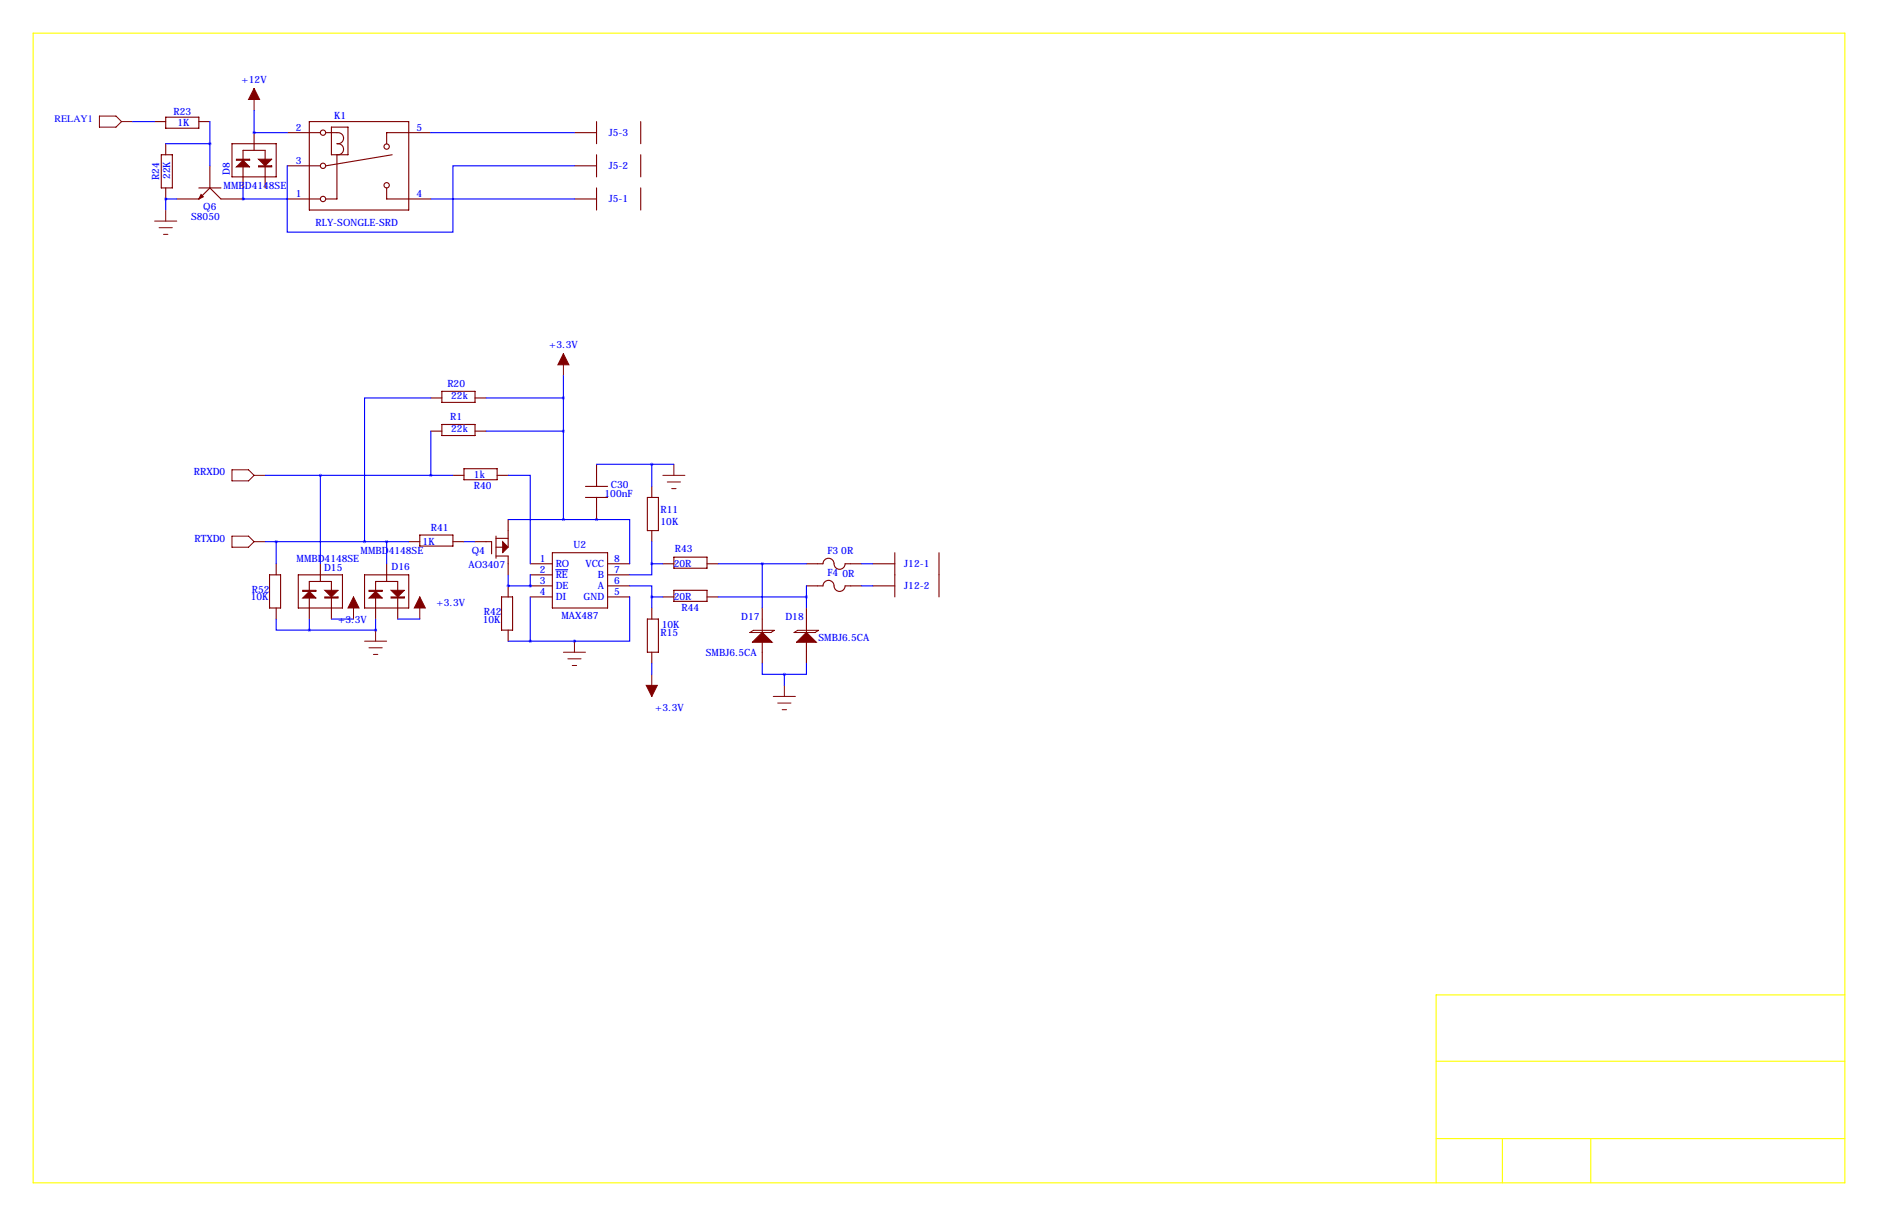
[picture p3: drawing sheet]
<svg xmlns="http://www.w3.org/2000/svg" width="432mm" height="279mm" viewBox="0 0 432 279" stroke-linecap="round" stroke-linejoin="round" font-family="sans-serif">
<path d="M7.6 7.6h416.6v264.2h-416.6zM424.2 228.6h-94v43.2M330.2 243.8h94M330.2 261.6h94M345.4 261.6v10.2M365.8 261.6v10.2" fill="none" stroke="#ff0" stroke-width=".25"/>
<g fill="none" stroke="#800000" stroke-width=".25">
<path d="M35.6 27.9h2.5M37.1 35.6h2.5v7.6h-2.5zM38.1 26.9h7.6v2.6h-7.6zM38.1 33v2.6M45.7 27.9h2.6M48.3 38.1v5.1M53.3 33h10.2v7.6h-10.2zM58.4 30.5v4M66 30.5h7.7M66 38.1h7.7M71.1 27.9h22.9v20.4h-22.9zM74.9 30.5h2.6"/>
<path d="M76.2 29.2h3.8v6.4h-3.8zM77.5 35.6v10.1h-2.6M77.5 30.5a1.27 1.27 0 0 1 1.5 1.3 1.27 1.27 0 0 1-1.5 1.2M77.5 33a1.27 1.27 0 0 1 1.5 1.3 1.27 1.27 0 0 1-1.5 1.2M90.2 35.6l-15.3 2.5M99.1 30.5h-10.2v2.5M132.1 30.5h5.1M132.1 38.1h5.1M137.2 27.9v5.1M137.2 35.6v5M147.3 27.9v5.1M147.3 35.6v5"/>
<path d="M38.1 43.2v2.5M45.7 43.2h5.1M48.3 43.2l-2.6 2.5h-5.1M48.3 43.2l2.5 2.5h5.1M55.9 43.2v-8.7h5.1v8.7M66 45.7h7.7M88.9 43.2v2.5h10.2M132.1 45.7h5.1M137.2 43.2v5.1M147.3 43.2v5.1M99.1 99.1h2.5M99.1 91.4h2.5"/>
<path d="M101.6 89.9h7.6v2.6h-7.6zM101.6 97.5h7.6v2.6h-7.6zM109.2 99.1h2.6M109.2 91.4h2.6M104.1 109.2h2.6M106.7 107.7h7.6v2.5h-7.6zM114.3 109.2h2.5M116.8 119.4v6.3M134.6 114.3h5.1M134.6 111.8h5.1M137.2 106.7v5.1M137.2 114.3v5.1"/>
<path d="M148.8 114.3h2.6v7.6h-2.6zM149.9 111.8v2.5M62 132.1h2.5v7.6h-2.5zM63.5 129.5v2.6M63.5 139.7v2.5M68.6 132.1h10.1v7.6h-10.1zM73.7 129.5v4.1M83.8 132.1h10.2v7.6h-10.2zM88.9 129.5v4.1M94 124.5h2.5M96.5 122.9h7.6v2.6h-7.6zM104.1 124.5h2.6"/>
<path d="M109.2 124.5h3.8v2.8M114 127.8h2.8v4.3M114 123.2v5.1M114 123.7h2.8M114 125.7h1.6M115.3 137.2h2.6v7.6h-2.6zM116.8 134.6v2.6M121.9 129.5h5.1M121.9 132.1h5.1M121.9 134.6h5.1M121.9 137.2h5.1M127 127h12.7v12.7h-12.7z"/>
<path d="M139.7 129.5h5.1M139.7 132.1h5.1M139.7 134.6h5.1M139.7 137.2h5.1M149.9 121.9v2.6M149.9 139.7v2.5M152.4 129.5h2.5M152.4 137.2h2.5M154.9 128h7.7v2.6h-7.7zM154.9 135.6h7.7v2.6h-7.7zM162.6 129.5h2.5M162.6 137.2h2.5"/>
<path d="M175.3 139.7v12.7M185.4 129.5h3.8a1.33 1.33 0 0 1 1.6-1.2 1.33 1.33 0 0 1 1 1.6 1.27 1.27 0 0 0 1.4 .9 1.27 1.27 0 0 0 1.1-1.3h3.8M185.4 134.6h3.8a1.33 1.33 0 0 1 1.6-1.2 1.33 1.33 0 0 1 1 1.6 1.27 1.27 0 0 0 1.4 .9 1.27 1.27 0 0 0 1.1-1.3h3.8M185.4 139.7v12.7M200.7 129.5h5M200.7 134.6h5M205.7 127v10.2M215.9 127v10.2M71.1 142.2v-8.6h5.1v8.6M86.4 142.2v-8.6h5v8.6M116.8 144.8v2.5M148.8 142.2h2.6v7.7h-2.6z"/>
<path d="M149.9 149.9v2.5"/>
<circle cx="74.3" cy="38.1" r=".61"/>
<circle cx="74.3" cy="30.5" r=".61"/>
<circle cx="88.9" cy="33.7" r=".61"/>
<circle cx="74.3" cy="45.7" r=".61"/>
<circle cx="88.9" cy="42.6" r=".61"/>
</g>
<path d="M46.2 44.7l.5 .5-1 .5z" fill="#800000" stroke="#800000" stroke-width=".25"/>
<g fill="#800000" stroke="#800000" stroke-width=".23">
<path d="M54.4 36.6h3v.2h-3z"/>
<path d="M54.4 38.4l1.5-1.6 1.5 1.6z"/>
<path d="M59.4 36.6h3.1l-1.5 1.5z"/>
<path d="M59.4 38.1h3.1v.3h-3.1z"/>
<path d="M69.6 135.6h3v.3h-3z"/>
<path d="M69.6 137.4l1.5-1.5 1.5 1.5z"/>
<path d="M74.7 135.6h3l-1.5 1.6z"/>
<path d="M74.7 137.2h3v.2h-3z"/>
<path d="M84.8 135.6h3.1v.3h-3.1z"/>
<path d="M84.8 137.4l1.6-1.5 1.5 1.5z"/>
<path d="M89.9 135.6h3.1l-1.6 1.6z"/>
<path d="M89.9 137.2h3.1v.2h-3.1z"/>
<path d="M175.3 145.3l2.2 2.3h-4.5z"/>
<path d="M185.4 145.3l2.3 2.3h-4.6z"/>
<path d="M115.6 124.5l1.2 1.2-1.2 1.3z"/>
<path d="M58.4 20.3l1.3 2.6h-2.6z"/>
<path d="M148.6 157.5h2.5l-1.2 2.5z"/>
<path d="M129.5 81.3l1.3 2.5h-2.5z"/>
<path d="M96.5 137.2l1.3 2.5h-2.6z"/>
<path d="M81.3 137.2l1.2 2.5h-2.5z"/>
</g>
<g fill="none" stroke="#00f" stroke-width=".25">
<path d="M30.5 27.9h5.1M38.1 33h10.2M48.3 27.9v10.2M58.4 30.5h.1M58.4 25.4v5.1M58.4 30.5h7.6M66 38.1v15.2h38.1v-15.2h28M99.1 30.5h33M38.1 45.7h.1M38.1 45.7h2.5M38.1 45.7v2.6M55.9 45.7h.1"/>
<path d="M55.9 45.7h10.1M55.9 43.2v2.5M99.1 45.7h33M99.1 91.4h-15.3v33.1M99.1 99.1v10.1M111.8 99.1h17.7M111.8 91.4h17.7M129.5 86.4v33M61 109.2h43.1M73.7 109.2v20.3M116.8 109.2h5.1v20.3M116.8 119.4h20.4"/>
<path d="M137.2 119.4h.1M137.2 119.4h7.6v10.1M137.2 106.7h17.7M149.9 106.7v5.1M61 124.5h33M63.5 124.5v5M88.9 124.5v5M106.7 124.5h2.5M116.8 134.6h.1M116.8 132.1v2.5M116.8 134.6h5.1M121.9 134.6h.1"/>
<path d="M121.9 132.1v2.5M121.9 137.2v10.1M127.8 130.9h2.7M144.8 134.6h5.1v2.6M144.8 137.2v10.1h-12.7M149.9 129.5v2.6h-5.1M149.9 124.5v5M149.9 137.2v2.5M149.9 137.2h2.5M149.9 129.5h2.5M165.1 137.2h20.3M165.1 129.5h20.3"/>
<path d="M175.3 129.5v10.2M185.4 134.6v5.1M198.1 134.6h2.6M198.1 129.5h2.6M63.5 142.2v2.6h7.6M71.1 142.2v2.6M71.1 144.8h15.3M76.2 142.2h5.1M86.4 144.8h.1M86.4 142.2v2.6M91.4 142.2h5.1M116.8 147.3h15.3"/>
<path d="M132.1 147.3h.1M149.9 152.4v2.5M175.3 152.4v2.5h5M180.3 154.9v2.6M185.4 152.4v2.5h-5.1"/>
</g>
<g fill="none" stroke="#800000" stroke-width=".23">
<path d="M22.9 26.7h3.8l1.2 1.2-1.2 1.3h-3.8zM27.9 27.9h2.6M58.4 20.3v5.1M35.6 50.8h5M36.6 52.3h3M37.6 53.8h1M38.1 48.3v2.5M129.5 81.3v5.1M53.3 107.9h3.8l1.3 1.3-1.3 1.3h-3.8zM58.4 109.2h2.6M152.4 109.2h5.1M153.4 110.7h3.1"/>
<path d="M154.4 112.3h1M154.9 106.7v2.5M53.3 123.2h3.8l1.3 1.3-1.3 1.2h-3.8zM58.4 124.5h2.6M81.3 137.2v5M96.5 137.2v5M83.8 147.3h5.1M84.8 148.8h3.1M85.9 150.4h1M86.4 144.8v2.5M129.5 149.9h5.1M130.6 151.4h3"/>
<path d="M131.6 152.9h1M132.1 147.3v2.6M149.9 154.9v5.1M172.4 145.3l.8-.5h4.9l-.9 .5zM180.3 157.5v2.5M182.6 145.3l.8-.5h4.8l-.8 .5zM177.8 160h5.1M178.8 161.5h3.1M179.8 163.1h1"/>
</g>
<path d="M48.2 33a.05 .05 0 0 0 .1 0 .05 .05 0 0 0-.1 0zM137.1 119.4a.05 .05 0 0 0 .1 0 .05 .05 0 0 0-.1 0zM129.5 119.4a.05 .05 0 0 0 .1 0 .05 .05 0 0 0-.1 0zM116.8 134.6a.05 .05 0 0 0 .1 0 .05 .05 0 0 0-.1 0zM149.8 129.5a.05 .05 0 0 0 .1 0 .05 .05 0 0 0-.1 0zM149.8 137.2a.05 .05 0 0 0 .1 0 .05 .05 0 0 0-.1 0zM175.2 129.5a.05 .05 0 0 0 .1 0 .05 .05 0 0 0-.1 0zM180.3 154.9a.05 .05 0 0 0 .1 0 .05 .05 0 0 0-.1 0zM86.3 144.8a.05 .05 0 0 0 .1 0 .05 .05 0 0 0-.1 0zM73.6 109.2a.05 .05 0 0 0 .1 0 .05 .05 0 0 0-.1 0zM149.8 106.7a.05 .05 0 0 0 .1 0 .05 .05 0 0 0-.1 0zM99 109.2a.05 .05 0 0 0 .1 0 .05 .05 0 0 0-.1 0zM129.5 99.1a.05 .05 0 0 0 .1 0 .05 .05 0 0 0-.1 0zM129.5 91.4a.05 .05 0 0 0 .1 0 .05 .05 0 0 0-.1 0z" fill="#00f" stroke="#00f" stroke-width=".63"/>
<g font-size="2.3" fill="#00f">
<text x="55.5" y="19.1">+12V</text>
<text x="12.5" y="27.9">RELAY1</text>
<text x="39.9" y="26.4">R23</text>
<text x="40.8" y="29">1K</text>
<text x="76.8" y="27.4">K1</text>
<text x="68" y="30.1">2</text>
<text x="95.8" y="30.1">5</text>
<text x="140" y="31.2">J5-3</text>
<text x="36.6" y="41.4" transform="rotate(-90 36.6 41.4)">R24</text>
<text x="39.2" y="41.2" transform="rotate(-90 39.2 41.2)">22K</text>
<text x="52.8" y="40.1" transform="rotate(-90 52.8 40.1)">D8</text>
<text x="68" y="37.7">3</text>
<text x="140" y="38.9">J5-2</text>
<text x="51.4" y="43.4">MMBD4148SE</text>
<text x="68" y="45.4">1</text>
<text x="95.8" y="45.4">4</text>
<text x="140" y="46.5">J5-1</text>
<text x="43.9" y="50.6">S8050</text>
<text x="46.7" y="48.3">Q6</text>
<text x="72.6" y="51.9">RLY-SONGLE-SRD</text>
<text x="126.2" y="80">+3.3V</text>
<text x="102.9" y="89">R20</text>
<text x="103.8" y="91.7">22k</text>
<text x="103.5" y="96.6">R1</text>
<text x="103.8" y="99.4">22k</text>
<text x="44.6" y="109.2">RRXD0</text>
<text x="109" y="112.4">R40</text>
<text x="109" y="109.8">1k</text>
<text x="140.5" y="112">C30</text>
<text x="139" y="114.1">100nF</text>
<text x="151.9" y="117.9">R11</text>
<text x="44.7" y="124.5">RTXD0</text>
<text x="97.2" y="125.3">1K</text>
<text x="99" y="122">R41</text>
<text x="131.9" y="126">U2</text>
<text x="151.9" y="120.7">10K</text>
<text x="68.2" y="129">MMBD4148SE</text>
<text x="74.5" y="131.2">D15</text>
<text x="82.9" y="127.3">MMBD4148SE</text>
<text x="90" y="130.9">D16</text>
<text x="107.7" y="130.6">AO3407</text>
<text x="108.5" y="127.3">Q4</text>
<text x="124.2" y="129">1</text>
<text x="124.2" y="131.6">2</text>
<text x="127.8" y="130.3">RO</text>
<text x="134.6" y="130.3">VCC</text>
<text x="141.2" y="131.6">7</text>
<text x="141.2" y="129">8</text>
<text x="154.9" y="130.3">20R</text>
<text x="155.2" y="126.8">R43</text>
<text x="190.3" y="127.3">F3</text>
<text x="193.4" y="127.3">0R</text>
<text x="207.9" y="130.3">J12-1</text>
<text x="57.6" y="138">10K</text>
<text x="57.9" y="136.1">R52</text>
<text x="124.2" y="134.1">3</text>
<text x="124.2" y="136.7">4</text>
<text x="127.8" y="132.9">RE</text>
<text x="127.8" y="135.4">DE</text>
<text x="127.8" y="138">DI</text>
<text x="134.2" y="138">GND</text>
<text x="137.5" y="135.4">A</text>
<text x="137.5" y="132.9">B</text>
<text x="141.2" y="136.7">5</text>
<text x="141.2" y="134.1">6</text>
<text x="154.9" y="138">20R</text>
<text x="190.3" y="132.4">F4</text>
<text x="193.7" y="132.7">0R</text>
<text x="207.9" y="135.4">J12-2</text>
<text x="77.7" y="143.3">+3.3V</text>
<text x="100.3" y="139.2">+3.3V</text>
<text x="111" y="143">10K</text>
<text x="111.2" y="141.2">R42</text>
<text x="129.1" y="142.3">MAX487</text>
<text x="156.7" y="140.3">R44</text>
<text x="170.4" y="142.5">D17</text>
<text x="180.6" y="142.5">D18</text>
<text x="151.9" y="146.1">R15</text>
<text x="152.1" y="144.3">10K</text>
<text x="188.2" y="147.3">SMBJ6.5CA</text>
<text x="162.3" y="150.6">SMBJ6.5CA</text>
<text x="150.6" y="163.3">+3.3V</text>
</g>
</svg>
